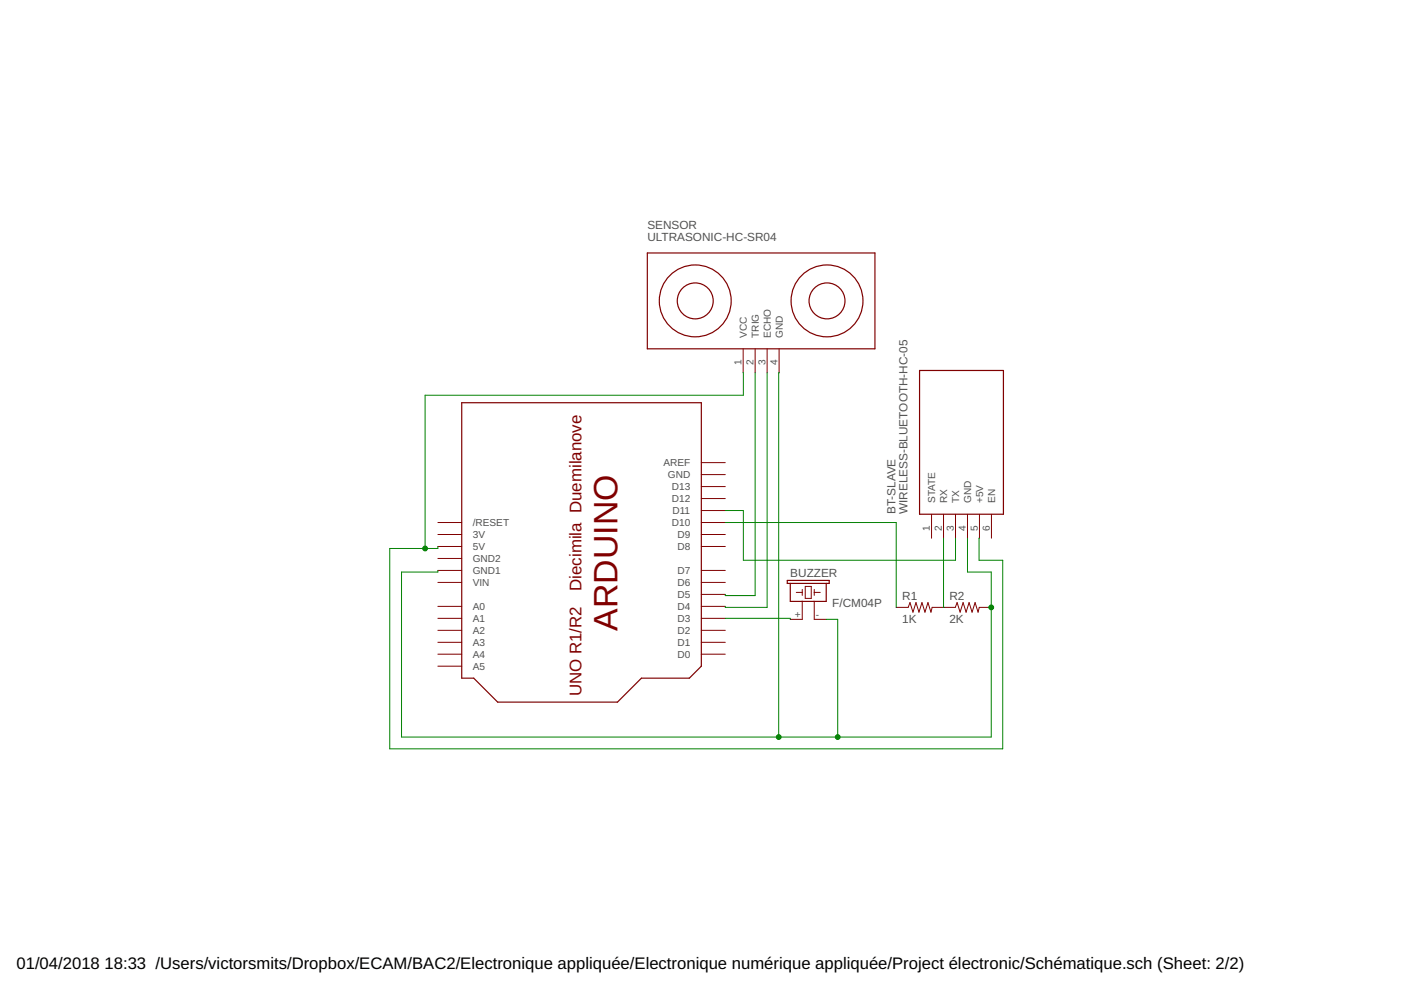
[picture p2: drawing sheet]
<svg xmlns="http://www.w3.org/2000/svg" width="297mm" height="210mm" viewBox="0 0 297 210" stroke-linecap="round" stroke-linejoin="round" font-family="sans-serif">
<g fill="none" stroke="#800000" stroke-width=".25">
<path d="M137.2 53.6h48.3v20.4h-48.3zM195 78.5h17.7v30.5h-17.7zM97.9 85.4h50.8v55.8l-2.5 2.6h-10.2l-5.1 5.1h-25.4l-5.1-5.1h-2.5zM166.9 123.1h8.9v.6h-8.9zM167.6 123.7v3.8h7.6v-3.8"/>
<circle cx="147.4" cy="63.8" r="7.6"/>
<circle cx="147.4" cy="63.8" r="3.8"/>
<circle cx="175.3" cy="63.8" r="7.6"/>
<circle cx="175.3" cy="63.8" r="3.8"/>
</g>
<g fill="none" stroke="#800000" stroke-width=".21">
<path d="M157.6 74v5M160.1 74v5M162.6 74v5M165.2 74v5M148.7 98.1h5.1M92.8 115.9h5.1M92.8 113.3h5.1M92.8 110.8h5.1M92.8 118.4h5.1M148.7 115.9h5.1M148.7 113.3h5.1M148.7 110.8h5.1"/>
<path d="M148.7 108.2h5.1M148.7 105.7h5.1M148.7 103.2h5.1M148.7 100.6h5.1M197.5 109v5.1M200 109v5.1M202.6 109v5.1M205.1 109v5.1M207.7 109v5.1M210.2 109v5.1M92.8 138.7h5.1M92.8 136.2h5.1"/>
<path d="M92.8 133.6h5.1M92.8 131.1h5.1M92.8 128.6h5.1M92.8 123.5h5.1M92.8 120.9h5.1M148.7 138.7h5.1M148.7 136.2h5.1M148.7 133.6h5.1M148.7 131.1h5.1M148.7 128.6h5.1M148.7 126h5.1M148.7 123.5h5.1"/>
<path d="M148.7 120.9h5.1M168.8 125.6h1.3M170.1 125v1.2M170.1 127.5v3.8h-2.5M170.7 124.3h1.3v2.6h-1.3zM172.6 125.6h1.3M172.6 125v1.2M172.6 127.5v3.8h2.6M190 128.8h2.6l.3-1 .7 2 .6-2 .6 2 .7-2 .6 2 .6-2 .7 2 .2-1h4.9l.4-1 .7 2 .6-2 .6 2 .7-2 .6 2 .6-2 .7 2 .2-1h2.6M92.8 141.2h5.1"/>
</g>
<path d="M157.6 79h.1M157.6 79v4.8h-67.5v32.5M160.1 79v47.3h-6.3v-.3M162.6 79v49.8h-8.8v-.2M165.2 79l-.1 77.3M153.8 110.8h36.2v18M153.8 108.2h3.8v10.6h45v-4.7M200 114.1v14.7h.2M205.1 114.1v7.2h5.1v35h-125.1v-35h7.7v-.4M207.7 114.1l-.1 4.7h5v40h-130v-42.5h10.2v-.4M153.8 131.1h13.8v.2M175.2 131.3h2.4v25" fill="none" stroke="#008000" stroke-width=".21"/>
<g fill="#008000" stroke="#008000" stroke-width=".21">
<circle cx="210.2" cy="128.8" r=".51"/>
<circle cx="177.6" cy="156.3" r=".51"/>
<circle cx="165.1" cy="156.3" r=".51"/>
<circle cx="90.1" cy="116.3" r=".51"/>
</g>
<text font-size="7.2" fill="#800000" x="130.9" y="133.7" transform="rotate(-90 130.9 133.7)">ARDUINO</text>
<g font-size="3.6" fill="#800000">
<text x="123.3" y="125.3" transform="rotate(-90 123.3 125.3)">Diecimila Duemilanove</text>
<text x="123.3" y="147.6" transform="rotate(-90 123.3 147.6)">UNO R1/R2</text>
</g>
<g font-size="3.5">
<text x="3.5" y="205.4">01/04/2018</text>
<text x="22.2" y="205.4">18:33 /Users/victorsmits/Dropbox/ECAM/BAC2/Electronique appliquée/Electronique numérique appliquée/Project électronic/Schématique.sch (Sheet: 2/2)</text>
</g>
<g font-size="2.5" fill="#505050">
<text x="137.3" y="48.6">SENSOR</text>
<text x="137.3" y="51.1">ULTRASONIC-HC-SR04</text>
<text x="189.9" y="109" transform="rotate(-90 189.9 109)">BT-SLAVE</text>
<text x="192.4" y="109" transform="rotate(-90 192.4 109)">WIRELESS-BLUETOOTH-HC-05</text>
<text x="167.6" y="122.4">BUZZER</text>
<text x="176.5" y="128.8">F/CM04P</text>
<text x="191.3" y="127.3">R1</text>
<text x="201.3" y="127.3">R2</text>
<text x="191.3" y="132.1">1K</text>
<text x="201.3" y="132.1">2K</text>
</g>
<g font-size="2.1" fill="#505050">
<text x="158.3" y="71.6" transform="rotate(-90 158.3 71.6)">VCC</text>
<text x="160.9" y="71.6" transform="rotate(-90 160.9 71.6)">TRIG</text>
<text x="163.4" y="71.6" transform="rotate(-90 163.4 71.6)">ECHO</text>
<text x="165.9" y="71.6" transform="rotate(-90 165.9 71.6)">GND</text>
<text x="157.2" y="77.5" transform="rotate(-90 157.2 77.5)">1</text>
<text x="159.8" y="77.5" transform="rotate(-90 159.8 77.5)">2</text>
<text x="162.3" y="77.5" transform="rotate(-90 162.3 77.5)">3</text>
<text x="164.8" y="77.5" transform="rotate(-90 164.8 77.5)">4</text>
<text x="140.7" y="98.9">AREF</text>
<text x="141.6" y="101.4">GND</text>
<text x="142.4" y="106.5">D12</text>
<text x="142.4" y="103.9">D13</text>
<text x="198.3" y="106.7" transform="rotate(-90 198.3 106.7)">STATE</text>
<text x="200.8" y="106.7" transform="rotate(-90 200.8 106.7)">RX</text>
<text x="203.4" y="106.7" transform="rotate(-90 203.4 106.7)">TX</text>
<text x="205.9" y="106.7" transform="rotate(-90 205.9 106.7)">GND</text>
<text x="208.4" y="106.7" transform="rotate(-90 208.4 106.7)">+5V</text>
<text x="211" y="106.7" transform="rotate(-90 211 106.7)">EN</text>
<text x="100.2" y="111.5">/RESET</text>
<text x="142.4" y="111.5">D10</text>
<text x="142.6" y="109">D11</text>
<text x="197.2" y="112.5" transform="rotate(-90 197.2 112.5)">1</text>
<text x="199.7" y="112.5" transform="rotate(-90 199.7 112.5)">2</text>
<text x="202.2" y="112.5" transform="rotate(-90 202.2 112.5)">3</text>
<text x="204.8" y="112.5" transform="rotate(-90 204.8 112.5)">4</text>
<text x="207.3" y="112.5" transform="rotate(-90 207.3 112.5)">5</text>
<text x="209.9" y="112.5" transform="rotate(-90 209.9 112.5)">6</text>
<text x="100.2" y="119.2">GND2</text>
<text x="100.2" y="116.6">5V</text>
<text x="100.2" y="114.1">3V</text>
<text x="143.6" y="116.6">D8</text>
<text x="143.6" y="114.1">D9</text>
<text x="100.2" y="124.2">VIN</text>
<text x="100.2" y="121.7">GND1</text>
<text x="143.6" y="124.2">D6</text>
<text x="143.6" y="121.7">D7</text>
<text x="100.2" y="131.9">A1</text>
<text x="100.2" y="129.3">A0</text>
<text x="143.6" y="131.9">D3</text>
<text x="143.6" y="129.3">D4</text>
<text x="143.6" y="126.8">D5</text>
<text x="168.5" y="131">+</text>
<text x="173" y="131">-</text>
<text x="100.2" y="136.9">A3</text>
<text x="100.2" y="134.4">A2</text>
<text x="143.6" y="136.9">D1</text>
<text x="143.6" y="134.4">D2</text>
<text x="100.2" y="142">A5</text>
<text x="100.2" y="139.5">A4</text>
<text x="143.6" y="139.5">D0</text>
</g>
</svg>
